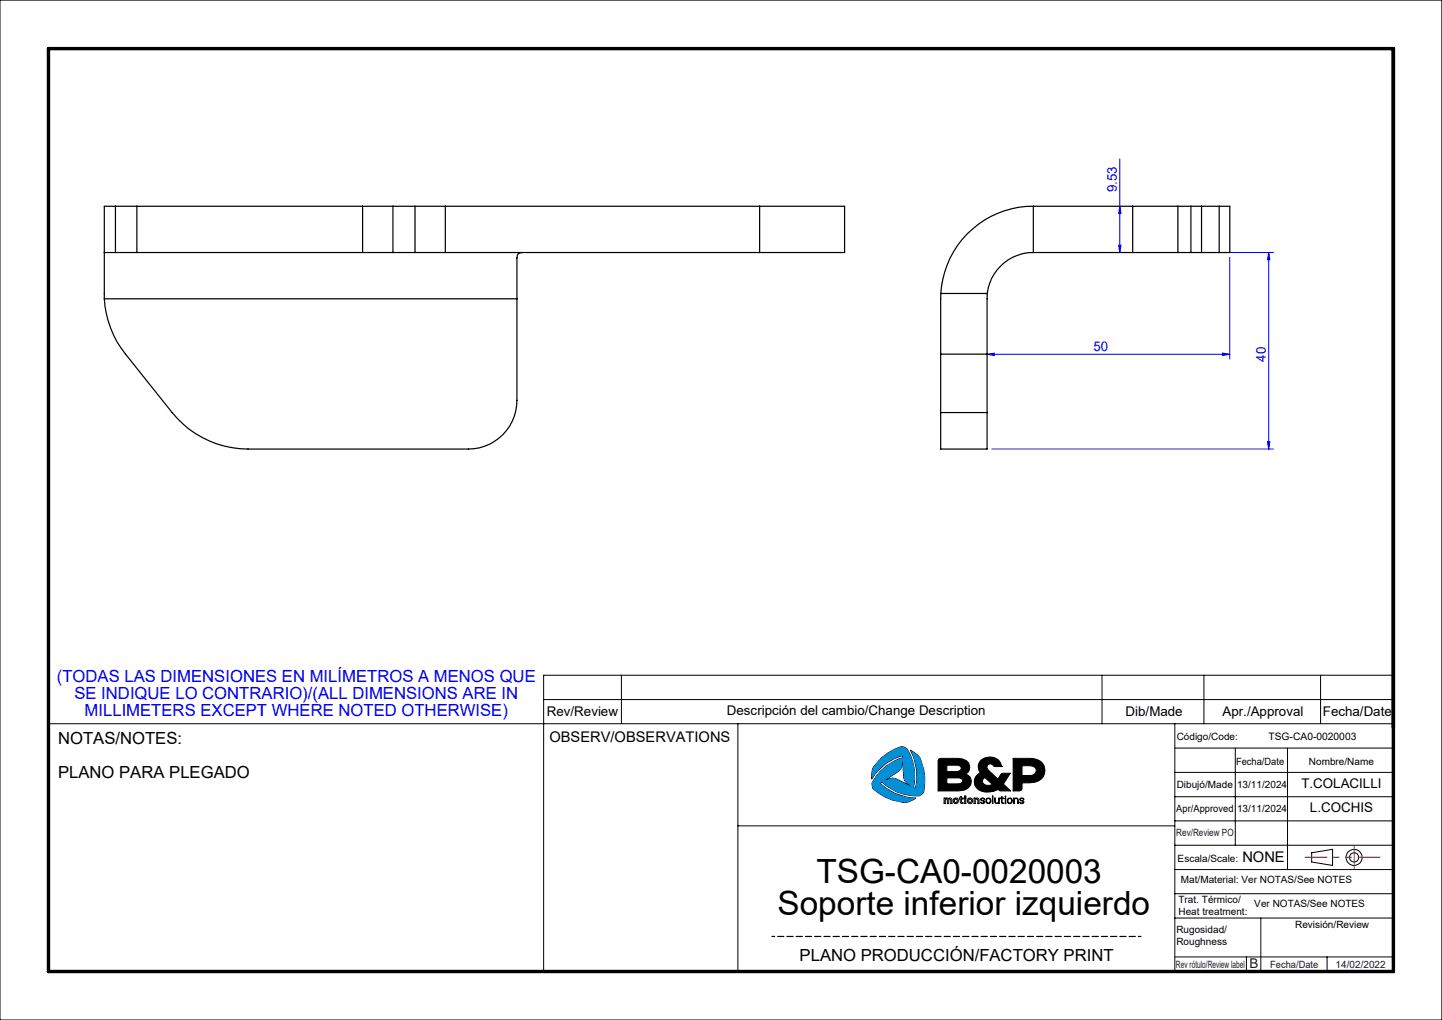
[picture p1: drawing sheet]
<svg xmlns="http://www.w3.org/2000/svg" width="297mm" height="210mm" viewBox="0 0 297 210" stroke-linecap="round" stroke-linejoin="round" font-family="sans-serif">
<g fill="none" stroke="#000" stroke-width=".21">
<path d="M0 0h297v210h-297zM128 139v10M227 139v10M248 139v10M272 139v10M287 139h-175v61M112 144h175M152 149v51M181.6 156a8.6 8.6 0 0 1 4.3-2.3l.7 .3a9.7 9.7 0 0 1 1.5 8.2l.4 .1a10.8 10.8 0 0 0-1-7.9 4.7 4.7 0 0 1 2 1.8 10.1 10.1 0 0 1 .6 7.1l-.6 .5a9.7 9.7 0 0 1-7.8-2.8l-.4 .3a10.8 10.8 0 0 0 7.4 3 4.3 4.3 0 0 1-2.5 .9 9.6 9.6 0 0 1-6.5-3.1l-.1-.7a9.5 9.5 0 0 1 6.3-5.4v-.4a10.4 10.4 0 0 0-6.4 4.8 4.2 4.2 0 0 1 .5-2.6zM185.9 156.6l.2 3.4 .2 .7 1.3 1.2-3.1-1.6-.6-.1-1.8 .5 2.9-1.9 .5-.5zM193.3 156.3l.4-.2h3.5a2.09 2.09 0 0 1 2.5 1.9l-.1 .7-.8 .7a1.68 1.68 0 0 1 1.3 1.7 1.68 1.68 0 0 1-1.5 1.6l-1.2 .1h-4.2zM195 157.5l2.4 .1a.58 .58 0 0 1 .6 .4 .58 .58 0 0 1-.3 .6l-.7 .2h-2z"/>
<path d="M202.1 156.5a2.71 2.71 0 0 1 3.9 .5l.3 .8h-1.5a.8 .8 0 0 0-.8-.5 .8 .8 0 0 0-.7 .6 2.07 2.07 0 0 0 1 1.4l1.2 1.1 .8-1.1 1.8-.1-1.4 2.2 1.4 1.4h-2l-.5-.3a3.5 3.5 0 0 1-4.6-.4 1.98 1.98 0 0 1 .9-3 1.94 1.94 0 0 1 .2-2.6zM206.3 157.8h.1M208.7 156.1h3.5a2.6 2.6 0 0 1 2.9 3.2 2.82 2.82 0 0 1-3.1 1.9h-1.5l-.1 1.5-.4 .1h-1.3zM210.5 157.6a2.82 2.82 0 0 1 2.8 .5 1.05 1.05 0 0 1-.1 1.2 1.05 1.05 0 0 1-1.1 .4h-1.6zM242 149v51M242 159h45M242 154h45M254.4 154v20M265.2 154v25M287 149h-277v51M152 170h90M194.5 164.3l1.5 .1 .1 1h-.3v-.7l-.2-.2-.2 .1v.8h-.3v-.8l-.2-.1-.2 .2v.7h-.2z"/>
<path d="M195 160.2h2.7l.5 .3v.4a.86 .86 0 0 1-1 .5h-2.2zM196.6 164.6l.2-.1 .3 .1v.5l-.3 .1-.2-.1zM197.8 164h.2v.3h.4v.2h-.4v.5a.22 .22 0 0 0 .1 .2 .22 .22 0 0 0 .3 0v.2a.63 .63 0 0 1-.6-.2 .63 .63 0 0 1 0-.7h-.2v-.2h.2zM198.7 164.3h.2v1.1h-.2zM198.7 163.9h.2v.2h-.2zM199.6 164.6l.2-.1 .2 .1v.5l-.2 .1-.2-.1zM200.6 164.3l.9 .1 .1 .2v.8h-.2v-.7l-.3-.2-.2 .3v.6h-.3zM202.5 160.4l.3-.3 1.6 1.4a1.33 1.33 0 0 1-2.1-.6zM202.6 165a.42 .42 0 0 1-.5-.2 .42 .42 0 0 1 0-.4l.5-.1 .2 .3h-.1a.28 .28 0 0 0-.3-.2 .28 .28 0 0 0-.3 .3l.6 .2a.43 .43 0 0 1-.2 .6 .43 .43 0 0 1-.6-.3l.5 .1h.2v-.3M203.3 164.5l.3-.1 .3 .1 .1 .3-.2 .5-.5-.1zM204.4 163.9h.1v1.5h-.1zM204.9 164.3h.1v.6a.36 .36 0 0 0 .3 .4 .36 .36 0 0 0 .4-.4v-.6h.1v1.1l-.1-.1-.3 .1-.4-.1z"/>
<path d="M206.3 164h.1v.3h.4l-.4 .1v.6a.23 .23 0 0 0 .1 .3 .23 .23 0 0 0 .3 0 .28 .28 0 0 1-.4 .1 .28 .28 0 0 1-.1-.4v-.6h-.3l.3-.1zM207 163.9l.2 .2zM207 164.3h.2v1.1h-.2zM207.7 164.5l.3-.1 .3 .1 .1 .3-.2 .5-.5-.1-.1-.3zM208.8 164.3l.1 .2a.48 .48 0 0 1 .8 .1v.8h-.1v-.6a.36 .36 0 0 0-.3-.4 .36 .36 0 0 0-.4 .4v.6h-.1zM210.1 164.4a.47 .47 0 0 1 .4-.1 .47 .47 0 0 1 .4 .3h-.1a.28 .28 0 0 0-.3-.2 .28 .28 0 0 0-.3 .3h.1a.43 .43 0 0 1 .5 .2 .43 .43 0 0 1 0 .5h-.5l-.3-.2 .3 .1h.4l.1-.2-.2-.1a.46 .46 0 0 1-.5-.6zM242 164h45M242 169h45M242 174h45M242 179h45M270.2 175.6l4.3-.7v3.3l-4.3-.7zM242 184h45"/>
<path d="M242 189h45M242 197h45M256.7 197v3M259.7 189v11M273.3 197v3"/>
<circle cx="196.9" cy="164.9" r=".57"/>
<circle cx="199.8" cy="164.9" r=".57"/>
<circle cx="203.6" cy="164.9" r=".56"/>
<circle cx="208" cy="164.9" r=".57"/>
<circle cx="278.9" cy="176.5" r="1.66"/>
<circle cx="278.9" cy="176.5" r=".94"/>
</g>
<path d="M159 192.8h76" fill="none" stroke="#000" stroke-width=".25" stroke-dasharray="1.3 .6" stroke-dashoffset=".7"/>
<path d="M10 10h277v190h-277z" fill="none" stroke="#000" stroke-width=".7"/>
<path d="M268.7 176.5h15.5" fill="none" stroke="#f00" stroke-width=".21" stroke-dasharray="6.3 1.3 1.3 1.3 1.3 1.3" stroke-dashoffset="1.8"/>
<path d="M278.9 174.2v4.6" fill="none" stroke="#f00" stroke-width=".21" stroke-dasharray="6.3 1.3 1.3 1.3 1.3 1.3"/>
<path d="M195 160.2h2.7l.5 .3 .1 .4-.3 .3-.5 .2h-2.5zM195 157.5l2.4 .1 .5 .2 .1 .5-.3 .4-.4 .1h-2.3zM193.3 156.3l-.1 6.5h4.4a2.08 2.08 0 0 0 2.4-2.3l-.4-.8-.8-.3a1.68 1.68 0 0 0 .9-1.9 1.68 1.68 0 0 0-1.7-1.3l-4.4-.1zM202.5 160.3l.3-.2 1.6 1.4-.7 .2-.9-.1-.5-.7zM202 156.6l-.5 .9 .1 1.1a.37 .37 0 0 1 .2 .4 .37 .37 0 0 1-.3 .3l-.7 1-.1 .8 .2 .9 .6 .6 .4 .2a4.1 4.1 0 0 0 3.7-.3l.4 .3h2.1l-1.4-1.4 1.4-2.2h-1.8l-.8 1.2-2.1-2-.1-.6 .1-.4 .4-.1 .6 .1 .4 .4h1.5v-.1a2.6 2.6 0 0 0-4.3-1.1zM210.5 157.6h1.8l.7 .3 .4 .5-.1 .7-.4 .4-.5 .2h-1.9zM208.7 156.1v6.7l1.6-.1 .2-.3v-1.2h1.5a2.75 2.75 0 0 0 3.2-2.4v-.8l-.3-.7a3.1 3.1 0 0 0-2.7-1.2z" fill-rule="evenodd" fill="#000"/>
<path d="M181.6 156l-1.6 1.8a4.1 4.1 0 0 0-.5 2.6 10.5 10.5 0 0 1 6.4-4.8v.4a9.6 9.6 0 0 0-6.3 5.4 1.5 1.5 0 0 0 1.1 1.6 8.6 8.6 0 0 0 6.3 2.1l1.7-.8a10.7 10.7 0 0 1-7.4-3l.4-.3a9.8 9.8 0 0 0 7.8 2.8l.6-.5a9.5 9.5 0 0 0-1-7.7l-1.6-1.2a10.7 10.7 0 0 1 1 7.9l-.4-.1a9.7 9.7 0 0 0-1.5-8.2 1.71 1.71 0 0 0-2.1 .2l-1.1 .5zM185.9 156.6l.3 3.9 .2 .4 1.2 1-3.3-1.7h-.7l-1.5 .5 3.2-2.1 .4-.6z" fill-rule="evenodd" fill="#0090d6"/>
<path d="M230.6 32.7v19.3M230.4 50.5h.5l-.3 1.5zM230.6 42.5l.3 1.4h-.5zM248.5 52h13.8M253.3 53v20.9M261.3 52l.2 1.5h-.4zM261.3 52v40.5M203.3 72.9l1.5-.2v.5zM203.3 72.9h50M251.8 72.7l1.5 .2-1.5 .3zM204.3 92.5h58M261.1 90.9h.4l-.2 1.6z" fill="none" stroke="#00f" stroke-width=".21"/>
<g fill="#00f">
<path d="M251.8 72.7l1.5 .2-1.5 .3zM203.3 72.9l1.5-.2v.5z"/>
<path d="M230.6 42.5l.3 1.4h-.5zM230.4 50.5h.5l-.3 1.5z"/>
<path d="M261.3 52l.2 1.5h-.4zM261.1 90.9h.4l-.2 1.6z"/>
</g>
<g fill="none" stroke="#000" stroke-width=".25">
<path d="M21.5 52h2.3M21.5 52v9.5M23.8 42.5h4.4M23.8 52h4.4M23.8 42.5h-2.3v9.5M23.8 42.5v9.5M28.2 52h46.5M28.2 42.5h46.5M28.2 42.5v9.5M74.7 42.5h6.2M74.7 52h6.2M74.7 42.5v9.5"/>
<path d="M80.9 52h4.6M80.9 42.5h4.6M80.9 42.5v9.5M85.5 42.5h6.2M85.5 52h6.2M85.5 42.5v9.5M91.7 52h64.8M91.7 42.5h64.8M91.7 42.5v9.5M107.6 52a.93 .93 0 0 0-1.1 1.1v8.4M156.5 42.5h17.5v9.5h-17.5M156.5 42.5v9.5"/>
<path d="M212.8 52a9.5 9.5 0 0 0-9.5 8.4M212.8 42.5a19.1 19.1 0 0 0-19 17.9M212.8 42.5v9.5M212.8 52h20.5M212.8 42.5h20.5M233.3 52h9.3M233.3 42.5h9.3M233.3 42.5v9.5M242.6 52h2.7M242.6 42.5h2.7M242.6 42.5v9.5M245.3 52h2.2"/>
<path d="M245.3 42.5h2.2M245.3 42.5v9.5M247.5 52h3.6M247.5 42.5h3.6M247.5 42.5v9.5M251.1 42.5h2.2v9.5h-2.2M251.1 42.5v9.5M21.5 61.5a20.2 20.2 0 0 0 4.4 11.4l9.6 12a20.2 20.2 0 0 0 15.6 7.6h45.4a10 10 0 0 0 10-10.1v-20.9M21.5 61.5h85M193.7 72.9h9.6M193.7 72.9v12M193.8 60.4l-.1 12.5"/>
<path d="M193.8 60.4h9.5M203.3 72.9v12M203.3 60.4v12.5M193.7 84.9v7.6h9.6v-7.6M193.7 84.9h9.6"/>
</g>
<g font-size="6.9">
<text x="168.2" y="181.9">TSG-CA0-0020003</text>
<text x="160.1" y="188.3">Soporte inferior izquierdo</text>
</g>
<g font-size="3.4" fill="#00f">
<text x="11.7" y="140.4">(TODAS LAS DIMENSIONES EN MILÍMETROS A MENOS QUE</text>
<text x="15.3" y="143.9">SE INDIQUE LO CONTRARIO)/(ALL DIMENSIONS ARE IN</text>
<text x="17.4" y="147.4">MILLIMETERS EXCEPT WHERE NOTED OTHERWISE)</text>
</g>
<g font-size="3.4">
<text x="12" y="153.1">NOTAS/NOTES:</text>
<text x="12" y="160.1">PLANO PARA PLEGADO</text>
<text x="164.7" y="197.9">PLANO PRODUCCIÓN/FACTORY PRINT</text>
</g>
<g font-size="3">
<text x="113.2" y="152.7">OBSERV/OBSERVATIONS</text>
<text x="255.9" y="177.4">NONE</text>
</g>
<g font-size="2.7" fill="#00f">
<text x="230" y="39.6" transform="rotate(-90 230 39.6)">9.53</text>
<text x="225.2" y="72.3">50</text>
<text x="260.7" y="74.5" transform="rotate(-90 260.7 74.5)">40</text>
</g>
<g font-size="2.7">
<text x="112.6" y="147.5">Rev/Review</text>
<text x="149.7" y="147.3">Descripción del cambio/Change Description</text>
<text x="231.8" y="147.3">Dib/Made</text>
<text x="251.8" y="147.3">Apr./Approval</text>
<text x="272.5" y="147.4">Fecha/Date</text>
<text x="268" y="162.3">T.COLACILLI</text>
<text x="269.8" y="167.1">L.COCHIS</text>
</g>
<text font-size="2.7" fill="#191924" x="257.3" y="199.4">B</text>
<g font-size="2.1">
<text x="242.4" y="152.3">Código/Code:</text>
<text x="261.3" y="152.3">TSG-CA0-0020003</text>
<text x="254.6" y="157.4">Fecha/Date</text>
<text x="269.6" y="157.5">Nombre/Name</text>
<text x="242.3" y="167.1">Apr/Approved</text>
<text x="242.4" y="162.3">Dibujó/Made</text>
<text x="254.8" y="162.3">13/11/2024</text>
<text x="254.8" y="167.1">13/11/2024</text>
<text x="242.6" y="177.5">Escala/Scale:</text>
<text x="242.7" y="185.9">Trat. Térmico/</text>
<text x="243.2" y="181.7">Mat/Material: Ver NOTAS/See NOTES</text>
<text x="242.7" y="188.4">Heat treatment:</text>
<text x="258.3" y="186.7">Ver NOTAS/See NOTES</text>
<text x="266.8" y="191.1">Revisión/Review</text>
<text x="242.3" y="192">Rugosidad/</text>
<text x="242.3" y="194.5">Roughness</text>
</g>
<g font-size="2.1" fill="#191924">
<text x="242.3" y="172.1">Rev/Review PO</text>
<text x="242.2" y="199.2">Rev rótulo/Review label</text>
<text x="261.6" y="199.3">Fecha/Date</text>
<text x="275.1" y="199.3">14/02/2022</text>
</g>
</svg>
